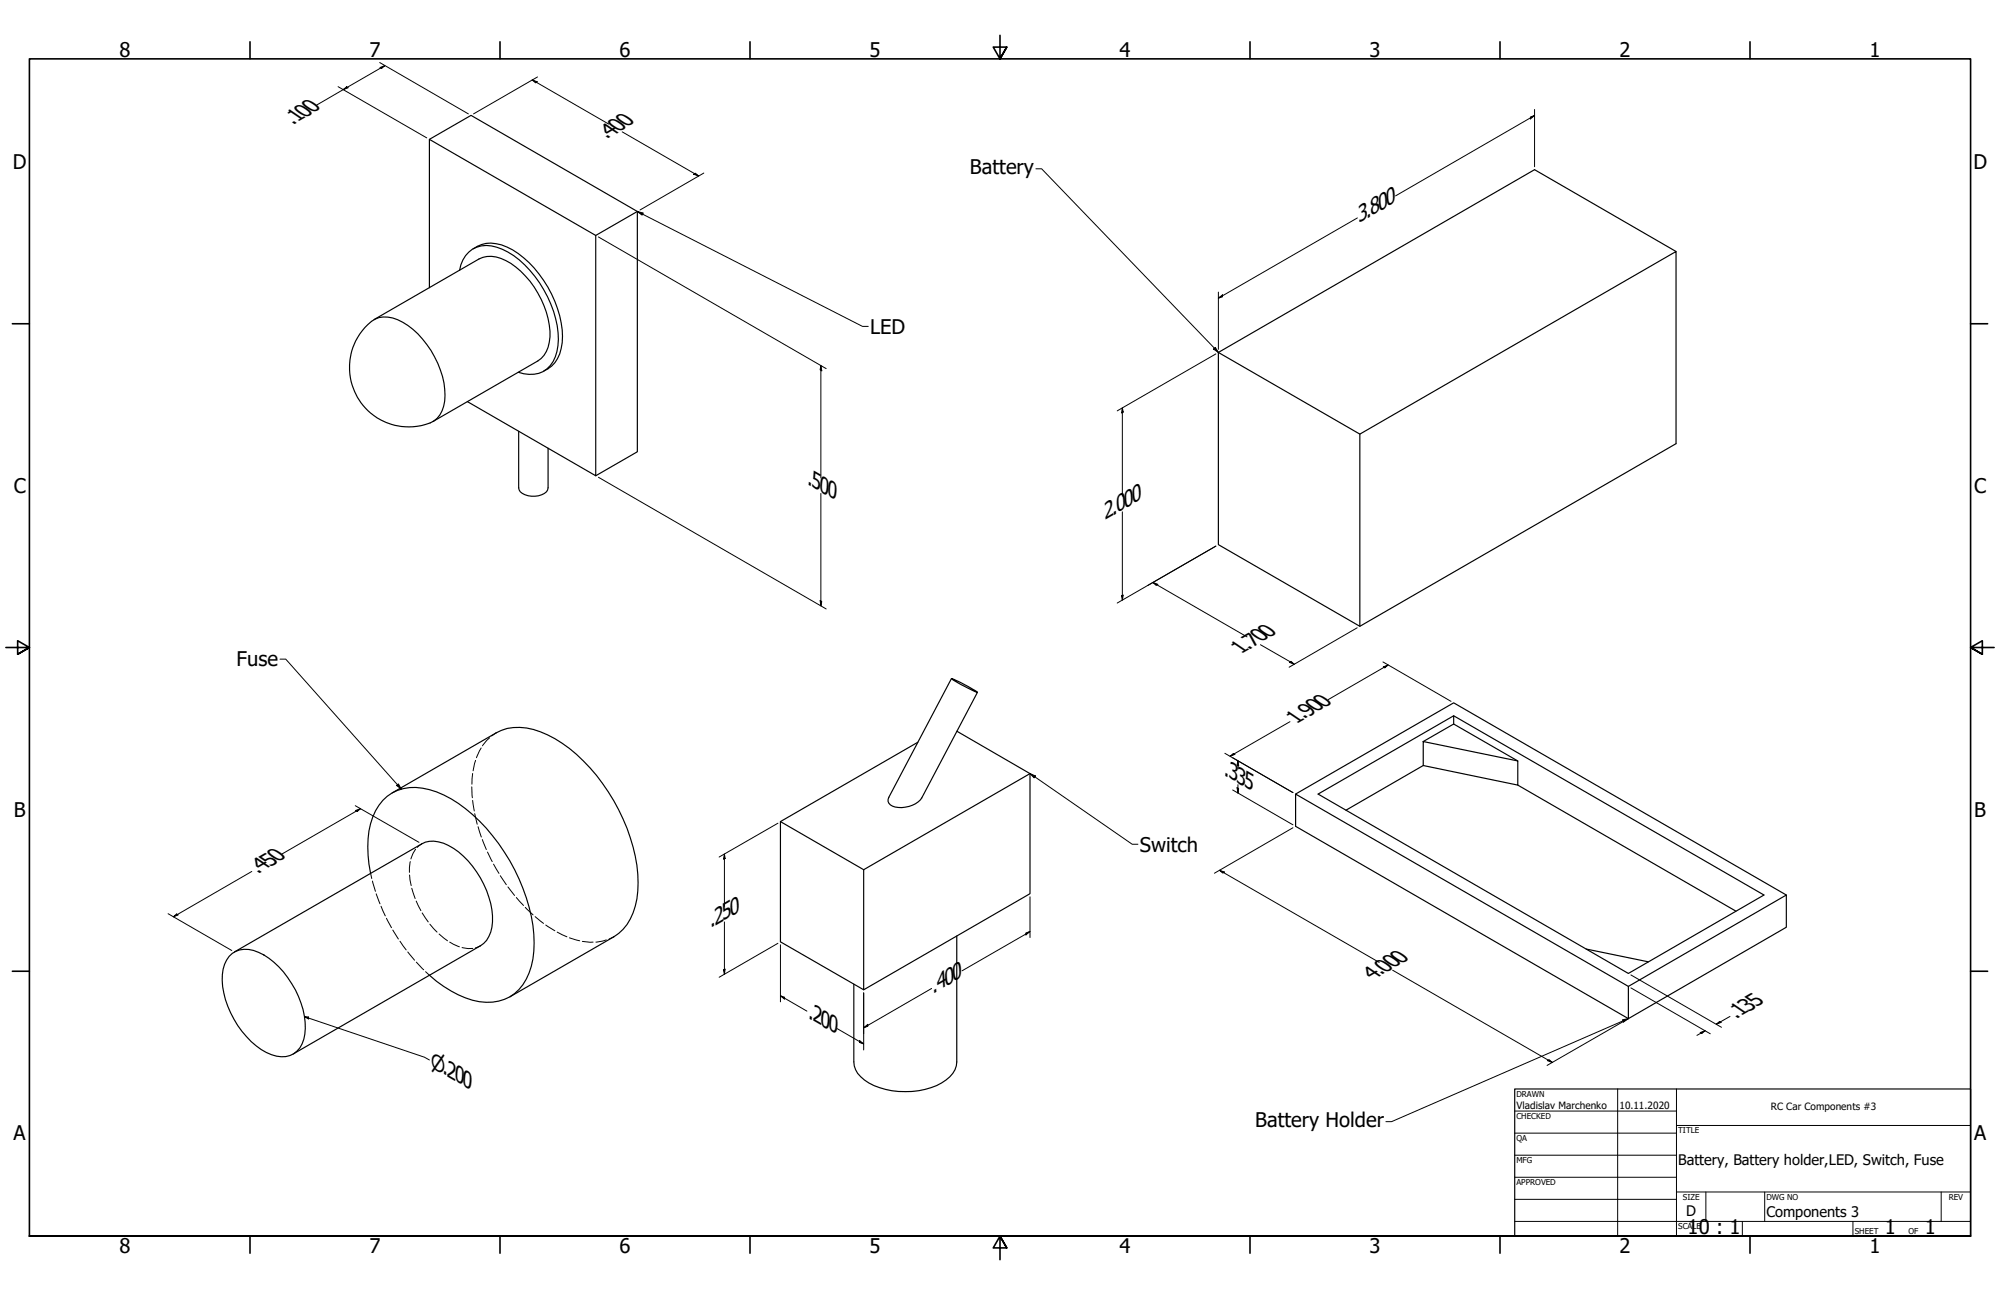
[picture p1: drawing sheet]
<svg xmlns="http://www.w3.org/2000/svg" width="864mm" height="559mm" viewBox="0 0 864 559" stroke-linecap="round" stroke-linejoin="round" font-family="sans-serif">
<!-- layer: Visible (ANSI) -->
<g fill="none" stroke="#000" stroke-width=".51">
<path d="M185.4 60.1l18-10.3 71.8 41.4v103.7l-18 10.4M275.2 91.2l-18 10.4M198.4 116.6a11.7 11.7 0 0 1 16.1-9.9 37.7 37.7 0 0 1 20.3 18.3 41.5 41.5 0 0 1 6.1 24.2 13.2 13.2 0 0 1-8.2 11.9 15.2 15.2 0 0 1-8.9-.4M204.3 107.4a13.6 13.6 0 0 1 14.6-.8 45 45 0 0 1 21.8 26.6 27.8 27.8 0 0 1 0 21.5 11.9 11.9 0 0 1-5.9 5.4M723.7 108.5l-61.1-35.3-136.5 78.9v82.9l61.1 35.3 136.5-78.8v-83l-136.5 78.8-61.1-35.2M158.9 140a10.4 10.4 0 0 1 12.9-2 38.1 38.1 0 0 1 20.2 35 11 11 0 0 1-10 10.6 25.6 25.6 0 0 1-28.1-13 25.6 25.6 0 0 1 5-30.6zM161.5 137.9l45.3-26.1a12.2 12.2 0 0 1 11.6 .7 39.1 39.1 0 0 1 19.1 32.9 12.4 12.4 0 0 1-5.3 10.4l-45.3 26.1M185.4 124.1v-64l71.8 41.5v103.7l-55.4-32M224 186.1v24.4a5.2 5.2 0 0 0 5.6 3.6 7.2 7.2 0 0 0 6.9-2.7l.2-18M587.2 187.3v83M410.8 292.9l4.5 1.9 6.7 3.9-7.2-3.4zM410.8 292.8l-27 51.2a2.92 2.92 0 0 0 2.7 4.2 11.7 11.7 0 0 0 11.5-3.9l24.1-45.6"/>
<path d="M413.2 315.5l31.6 18.3v51.8l-71.9 41.5M614.6 320l40.8 8.4v10.4l-40.8-8.5zM614.6 320l13.1-7.6 27.7 16M627.7 308.9l134 77.3-58.6 33.9-133.9-77.5 58.5-33.7v3.5M396.3 320.3l-59.3 34.2v51.9l35.9 20.7v-51.8l71.9-41.5M614.6 330.3l-33.4 19.3M655.4 338.8l94.2 54.4M169.4 342.1l44.8-25.9a23.7 23.7 0 0 1 22.3 .9 71.8 71.8 0 0 1 30.6 32.3 65.2 65.2 0 0 1 7.9 38.5 23 23 0 0 1-10 16.3l-44.8 25.9M337 354.5l35.9 20.8M559.4 342.6l68.3-39.3 143.6 82.9M160 376.9a41.4 41.4 0 0 1 2.2-27.1 18.8 18.8 0 0 1 23.2-9.1 54.6 54.6 0 0 1 27.3 19.9 80.7 80.7 0 0 1 17.8 42.6 31 31 0 0 1-6.3 23.7 19.6 19.6 0 0 1-20.2 4.7 48.9 48.9 0 0 1-18.6-10.8M98.9 412.7a10.2 10.2 0 0 1 12.8-1.7 37.9 37.9 0 0 1 19.2 24.7 21.8 21.8 0 0 1-1.4 16.5 9.8 9.8 0 0 1-12.3 2.9 34.3 34.3 0 0 1-17.6-18.1 28.3 28.3 0 0 1-2.6-20.9z"/>
<path d="M101.2 410.8l80.9-46.6a11.9 11.9 0 0 1 11.5 .6 39 39 0 0 1 19.1 33 12.3 12.3 0 0 1-5.2 10.3l-80.9 46.7M413.1 403.9v54.3a11.1 11.1 0 0 1-6.5 9.1 34.8 34.8 0 0 1-31.4 0 10.8 10.8 0 0 1-6.5-9.1v-33.5M684.9 409.5l26.9 5.5M703.1 425.6l68.2-39.4v13.9l-68.2 39.4zM703.1 425.6l-143.7-83v14l143.7 82.9"/>
</g>
<!-- layer: Hidden (ANSI) -->
<g fill="none" stroke="#000" stroke-width=".43">
<path d="M211.5 318.3l-3.2 3.5M214.2 316.2l-1.9 1.4M203.7 339.5l.3 4.7M204.1 333.8l-.3 4.6M205.4 328.1l-1.1 4.5M207.8 322.8l-2.1 4.2M204.1 345.4l.7 4.5M205 351.1l1.1 4.6M206.4 356.7l1.4 4.5M160 376.9l.5 2.2M176.8 377.6l.7 4.5M177.2 371.8l-.4 4.6"/>
<path d="M179.5 366.5l-1.1 1.7-1 2.4M182.1 364.2l-1.9 1.4M208.3 362.3l1.7 4.3M210.5 367.7l2 4.1M213.1 372.9l2.4 4M216 377.9l2.6 3.9M160.8 380.2l1.3 4.4M162.4 385.7l1.7 4.3M164.5 391l1.9 4.2M166.9 396.2l2.1 4.1M177.8 383.3l1.5 4.4M179.7 388.8l2 4.1"/>
<path d="M182.3 394l2.6 3.8M185.6 398.8l3.1 3.4M219.3 382.7l2.9 3.7M222.9 387.3l3.2 3.4M226.8 391.5l3.4 3.3M231.1 395.5l3.6 3M235.6 399.2l4 2.4M169.6 401.3l2.4 3.9M172.7 406.1l2.7 3.8M176.1 410.8l2.9 3.5M179.8 415.2l3.1 3.3M183.8 419.3l1.6 1.5"/>
<path d="M189.6 403l3.6 3M194.2 406.5l4.2 2.1M199.5 408.9l2.6 .4h2.1M207.5 408.1l-2.2 .9M240.6 402.2l4.2 2M245.9 404.7l4.4 1.3M251.5 406.2l4.6 .3M261.8 405.6l-4.5 .9M265 404.2l-2 1.1"/>
</g>
<!-- layer: Border (ANSI) -->
<g fill="none" stroke="#000" stroke-width=".7">
<path d="M107.9 18v7.4M215.9 18v7.4M323.8 18v7.4M431.8 15.2v10.2l-2.9-5.1h5.8l-2.9 5.1 2.9-5.1M539.8 18v7.4M647.7 18v7.4M755.6 18v7.4M5.3 139.7h7.4M850.9 139.7h7.4M2.5 279.4h10.2l-5.1-2.9v5.8l5.1-2.9-5.1 2.9M861.1 279.4h-10.2l5.1-2.9v5.8l-5.1-2.9 5.1 2.9M5.3 419.1h7.4"/>
<path d="M850.9 419.1h7.4M12.7 533.4v-508h838.2v508h-838.2h838.2M107.9 533.4v7.4M215.9 533.4v7.4M323.8 533.4v7.4M434.7 538.5l-2.9-5.1 2.9 5.1h-5.8l2.9-5.1v10.2M539.8 533.4v7.4M647.7 533.4v7.4M755.6 533.4v7.4"/>
</g>
<!-- layer: Title (ANSI) -->
<g fill="none" stroke="#000" stroke-width=".43">
<path d="M654 479.4h69.9M698.5 469.9v63.5M723.9 469.9v63.5M654 488.9h69.9M654 498.5h69.9M723.9 485.6h127M654 508h69.9M654 517.5h69.9M723.9 514.3h127M736.6 514.3v12.7M762 514.3v12.7M838.2 514.3v12.7"/>
<path d="M654 527h196.9M752.3 527v6.4M800.1 527v6.4"/>
</g>
<path d="M654 469.9h196.9v63.5h-196.9z" fill="none" stroke="#000" stroke-width=".51"/>
<!-- layer: Dimension (ANSI) -->
<g fill="none" stroke="#000" stroke-width=".43">
<path d="M146 37.4l38.3 22.1M148.2 38.7l1.5-1.2 .7 .3zM164 27l38.2 22.1M164.1 29.1l2.1-.8-1.4 1.2zM166.2 28.3l-29.4 17M229.8 34.5l2.2 .8-.7 .5zM229.8 34.5l33 19M232.1 33.2l-27.6 15.9M268.7 56.9l33 19M660.8 50.5l1.8-.7-1.8 1.5zM662.6 49.8l-60 34.7M662.6 47.2v24.7"/>
<path d="M299.5 75.2l.7-.5 1.5 1.2zM303.9 74.7l-27.5 15.9M586.1 94l-60 34.7M258.4 102.2l98.3 56.9M526.1 128.7l1.8-1.4v.8zM526.1 126v24.7M354.5 157.7l.3 2.3-.7-.4zM354.5 157.7v48.5M525 152.7l-42.6 24.6M484.6 176l.4 1.8-.7 .4zM484.6 176v38.1M258.4 205.9l98.3 56.9"/>
<path d="M354.5 212.9v48.5M484.6 220.9v38.1M354.1 259.2l.7 .4-.3 1.8zM484.3 257.1l.7-.4-.4 2.3zM495.6 252.7l29.4-17.1-42.6 24.6M497.8 251.3l2.1 .9-.7 .4zM497.8 251.3l40.7 23.5M544.3 278.2l14.6 8.4M586 270.9l-29.4 17M556.8 285.8l.7-.4 1.4 1.2zM597.2 285.6l29.4 17M597.3 287.8l2.1-.8-1.4 1.2z"/>
<path d="M599.4 287l-25.9 14.9M557 311.4l-25.8 14.9M528.9 325.1l29.4 16.9-26-15M531.2 326.3l1.4-1.2 .7 .4zM534.2 339.9l.7 .5-.4 1.8zM534.5 328.3l.4 2.2-.7-.4zM534.5 328.3v3.6M534.5 338.6v3.6M153.4 347.7l27.5 15.8M153.5 349.8l2.2-.9-1.5 1.2zM155.7 348.9l-33.9 19.6M335.9 355.2l-25.4 14.6"/>
<path d="M532.3 340.9l26 15M558.3 357.2l-33.9 19.6M108.7 376l-33.8 19.6M312.8 368.6l.3 1.8-.7 .4zM312.8 368.6v22.5M526.6 375.5l2.1 .8-.7 .4zM526.6 375.5l69 39.8M72.6 394.3l27.5 15.8M74.9 395.6l1.4-1.2 .7 .4zM312.8 397.8v22.6M444.8 387v17.6M312.4 418.5l.7-.4-.3 2.3z"/>
<path d="M335.9 407l-25.4 14.7M337 407.7v24.6M443 402.6l1.8-.6-1.8 1.4zM444.8 402l-29.4 16.9M601.3 418.7l69 39.8M131.5 438.7l1.7 .1 .1 .9zM131.5 438.7l51.8 17.5 2.1 1.2M337 429.7l1.8 .6v.9zM337 429.7l11.4 6.6M372.9 428.4v24.7M402.3 426.5l-29.4 17M704.2 426.3l34.3 19.8"/>
<path d="M704.2 420.7l39.1 22.6M747 438.6l-5.9 3.4M361.5 443.9l11.4 6.6M371.2 449l1.7 1.5-1.7-.7zM372.9 443.5l1.8-1.5v.8zM668.1 457.6l.8-.3 1.4 1.2zM702 440.2l-34 19.5M734.1 445.6l2.2-.8-1.5 1.2zM736.3 444.8l-3.6 2M741.1 442l1.4-1.2 .8 .3z"/>
</g>
<g fill="#000">
<path d="M148.2 38.7l1.5-1.2 .7 .3z" fill-rule="evenodd"/>
<path d="M164.1 29.1l2.1-.8-1.4 1.2z" fill-rule="evenodd"/>
<path d="M229.8 34.5l2.2 .8-.7 .5z" fill-rule="evenodd"/>
<path d="M660.8 50.5l1.8-.7-1.8 1.5z" fill-rule="evenodd"/>
<path d="M299.5 75.2l.7-.5 1.5 1.2z" fill-rule="evenodd"/>
<path d="M526.1 128.7l1.8-1.4v.8z" fill-rule="evenodd"/>
<path d="M354.5 157.7l.3 2.3-.7-.4z" fill-rule="evenodd"/>
<path d="M484.6 176l.4 1.8-.7 .4z" fill-rule="evenodd"/>
<path d="M354.1 259.2l.7 .4-.3 1.8z" fill-rule="evenodd"/>
<path d="M484.3 257.1l.7-.4-.4 2.3z" fill-rule="evenodd"/>
<path d="M497.8 251.3l2.1 .9-.7 .4z" fill-rule="evenodd"/>
<path d="M556.8 285.8l.7-.4 1.4 1.2z" fill-rule="evenodd"/>
<path d="M597.3 287.8l2.1-.8-1.4 1.2z" fill-rule="evenodd"/>
<path d="M531.2 326.3l1.4-1.2 .7 .4z" fill-rule="evenodd"/>
<path d="M534.2 339.9l.7 .5-.4 1.8z" fill-rule="evenodd"/>
<path d="M534.5 328.3l.4 2.2-.7-.4z" fill-rule="evenodd"/>
<path d="M153.5 349.8l2.2-.9-1.5 1.2z" fill-rule="evenodd"/>
<path d="M312.8 368.6l.3 1.8-.7 .4z" fill-rule="evenodd"/>
<path d="M526.6 375.5l2.1 .8-.7 .4z" fill-rule="evenodd"/>
<path d="M74.9 395.6l1.4-1.2 .7 .4z" fill-rule="evenodd"/>
<path d="M312.4 418.5l.7-.4-.3 2.3z" fill-rule="evenodd"/>
<path d="M443 402.6l1.8-.6-1.8 1.4z" fill-rule="evenodd"/>
<path d="M131.5 438.7l1.7 .1 .1 .9z" fill-rule="evenodd"/>
<path d="M337 429.7l1.8 .6v.9z" fill-rule="evenodd"/>
<path d="M371.2 449l1.7 1.5-1.7-.7z" fill-rule="evenodd"/>
<path d="M372.9 443.5l1.8-1.5v.8z" fill-rule="evenodd"/>
<path d="M668.1 457.6l.8-.3 1.4 1.2z" fill-rule="evenodd"/>
<path d="M734.1 445.6l2.2-.8-1.5 1.2z" fill-rule="evenodd"/>
<path d="M741.1 442l1.4-1.2 .8 .3z" fill-rule="evenodd"/>
</g>
<!-- layer: Symbol (ANSI) -->
<path d="M447.3 72.8h2.5l76.3 79.3M275.2 91.2l2.5 .7-.5 .9zM275.2 91.2l97.2 49.6h2.5M524 150.6l.8-.7 1.3 2.2zM120.9 284.4h2.5l49.9 56.1M171.3 339l.7-.7 1.3 2.2zM444.8 333.8l2.3 1-.6 .9zM444.8 333.8l44.1 30.5h2.5M703.1 439.5l-102.2 44.5h-2.5M700.6 440.1l2.5-.6-2.1 1.5z" fill="none" stroke="#000" stroke-width=".43"/>
<g fill="#000">
<path d="M275.2 91.2l2.5 .7-.5 .9z" fill-rule="evenodd"/>
<path d="M524 150.6l.8-.7 1.3 2.2z" fill-rule="evenodd"/>
<path d="M171.3 339l.7-.7 1.3 2.2z" fill-rule="evenodd"/>
<path d="M444.8 333.8l2.3 1-.6 .9z" fill-rule="evenodd"/>
<path d="M700.6 440.1l2.5-.6-2.1 1.5z" fill-rule="evenodd"/>
</g>
<g font-size="9.7">
<text x="126.6" y="53.8" transform="rotate(-30 126.6 53.8)">.100</text>
<text x="262" y="60" transform="rotate(-30 262 60)">.400</text>
<text x="586.7" y="96.3" transform="rotate(-30 586.7 96.3)">3.800</text>
<text x="348.5" y="208.7" transform="rotate(30 348.5 208.7)">.500</text>
<text x="477" y="224.5" transform="rotate(-30 477 224.5)">2.000</text>
<text x="535.9" y="282.3" transform="rotate(-30 535.9 282.3)">1.700</text>
<text x="559.8" y="312.4" transform="rotate(-30 559.8 312.4)">1.900</text>
<text x="528.5" y="334.4" transform="rotate(30 528.5 334.4)">.335</text>
<text x="111.5" y="377" transform="rotate(-30 111.5 377)">.450</text>
<text x="306.8" y="400.5" transform="rotate(-30 306.8 400.5)">.250</text>
<text x="593" y="422.7" transform="rotate(-30 593 422.7)">4.000</text>
<text x="402.8" y="428.8" transform="rotate(-30 402.8 428.8)">.400</text>
<text x="349" y="439.2" transform="rotate(30 349 439.2)">.200</text>
<text x="749.8" y="439.5" transform="rotate(-30 749.8 439.5)">.135</text>
</g>
<text font-size="9.2" x="185.9" y="460.2" transform="rotate(30 185.9 460.2)">⌀.200</text>
<g font-size="8.7">
<text x="51.6" y="24.4">8</text>
<text x="159.5" y="24.4">7</text>
<text x="267.5" y="24.4">6</text>
<text x="375.4" y="24.4">5</text>
<text x="483.4" y="24.4">4</text>
<text x="591.3" y="24.4">3</text>
<text x="699.3" y="24.4">2</text>
<text x="807.2" y="24.4">1</text>
<text x="5.5" y="73">D</text>
<text x="418.8" y="75.1">Battery</text>
<text x="852.1" y="73">D</text>
<text x="375.7" y="144">LED</text>
<text x="5.9" y="212.7">C</text>
<text x="852.5" y="212.7">C</text>
<text x="102.2" y="287.5">Fuse</text>
<text x="5.9" y="352.4">B</text>
<text x="852.5" y="352.4">B</text>
<text x="492.2" y="367.6">Switch</text>
<text x="542" y="486.5">Battery Holder</text>
<text x="5.8" y="492.1">A</text>
<text x="852.4" y="492.1">A</text>
<text x="728.7" y="532.5">10 : 1</text>
<text x="813.9" y="532.6">1</text>
<text x="831.1" y="532.6">1</text>
<text x="51.6" y="540.8">8</text>
<text x="159.5" y="540.8">7</text>
<text x="267.5" y="540.8">6</text>
<text x="375.4" y="540.8">5</text>
<text x="483.4" y="540.8">4</text>
<text x="591.3" y="540.8">3</text>
<text x="699.3" y="540.8">2</text>
<text x="807.2" y="540.8">1</text>
</g>
<g font-size="6.3">
<text x="724.7" y="502.9">Battery, Battery holder,LED, Switch, Fuse</text>
<text x="728.1" y="524.9">D</text>
<text x="762.8" y="525">Components 3</text>
</g>
<g font-size="4.3">
<text x="654.8" y="478.6">Vladislav Marchenko</text>
<text x="699.3" y="478.6">10.11.2020</text>
<text x="764.7" y="479">RC Car Components #3</text>
</g>
<g font-size="3.5">
<text x="654.8" y="473.2">DRAWN</text>
<text x="654.8" y="482.8">CHECKED</text>
<text x="724.7" y="488.9">TITLE</text>
<text x="654.8" y="492.3">QA</text>
<text x="654.8" y="501.8">MFG</text>
<text x="654.8" y="511.4">APPROVED</text>
<text x="726.7" y="517.7">SIZE</text>
<text x="762.8" y="517.7">DWG NO</text>
<text x="841.4" y="517.7">REV</text>
<text x="724.7" y="530.4">SCALE</text>
<text x="800.9" y="532.6">SHEET</text>
<text x="824.1" y="532.6">OF</text>
</g>
</svg>
